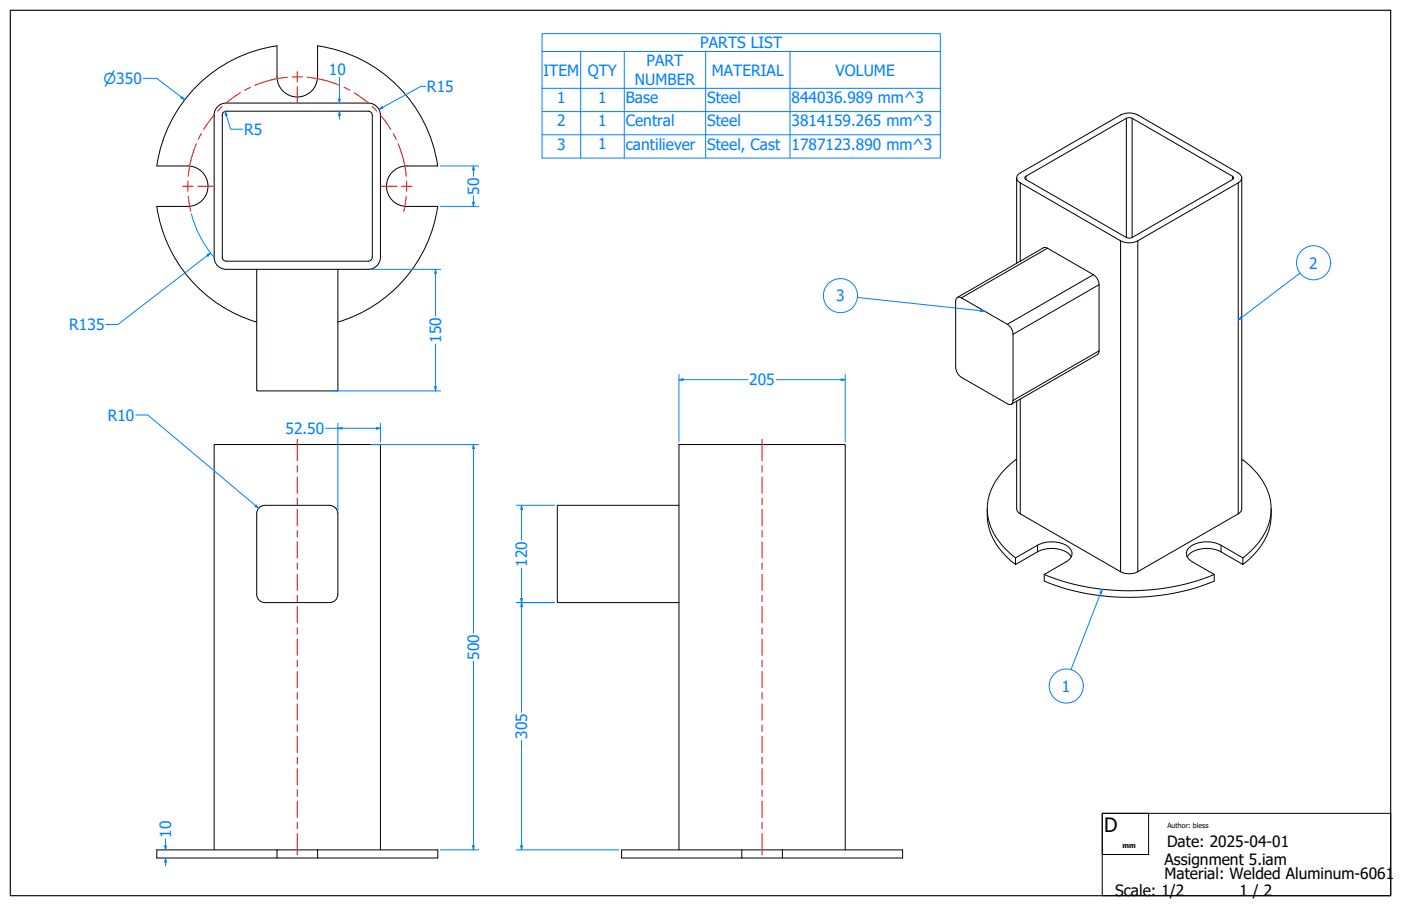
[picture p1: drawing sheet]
<svg xmlns="http://www.w3.org/2000/svg" width="864mm" height="559mm" viewBox="0 0 864 559" stroke-linecap="round" stroke-linejoin="round" font-family="sans-serif">
<!-- layer: Visible (ANSI) -->
<g fill="none" stroke="#000" stroke-width=".62">
<path d="M132 71v88a8 8 0 0 0 7 7M137 71v88l1 2h1M139 69h-1l-1 2M139 64a8 8 0 0 0-7 7M140 69h87l2 1v1M140 64h87a8 8 0 0 1 8 7M229 71v88v1l-2 1h-87M235 71v88a8 8 0 0 1-8 7h-87M627 110v52M628 108l63-37a12 12 0 0 1 10 0l62 36a3 3 0 0 1 2 3 3 3 0 0 1-2 3l-62 36a12 12 0 0 1-10 0l-62-36a3 3 0 0 1-1-5zM632 109l62-36h3l63 36v1v1l-62 35-2 1-2-1-62-35v-1zM765 110v205l-2 2-62 36a12 12 0 0 1-10 0l-62-36-2-2v-68"/>
<path d="M158 166v75h50v-75M158 199a87 87 0 0 1-61-72h19a12 12 0 0 0 12-12 12 12 0 0 0-12-13h-19a87 87 0 0 1 74-74v19a12 12 0 0 0 12 13 12 12 0 0 0 13-13v-19a88 88 0 0 1 74 74h-19a12 12 0 0 0-13 13 12 12 0 0 0 13 12h19a88 88 0 0 1-62 72M590 184l1-1 2 1 28 16a8 8 0 0 1 3 6v41a2.1 2.1 0 0 1-1 2 2.1 2.1 0 0 1-2 0l-28-16a8 8 0 0 1-4-6v-41zM590 183l54-30h2l28 16a8 8 0 0 1 3 7v40v2l-54 31M627 284h-1a38 38 0 0 0-17 33 41 41 0 0 0 17 27M765 284h1a38 38 0 0 1 17 33 41 41 0 0 1-17 27M158 317v50M163 312a5 5 0 0 0-5 5M163 312h40M203 312a5 5 0 0 1 5 5M208 317v50M419 312h-75v60h75"/>
<path d="M609 314a38 38 0 0 0 17 34M784 314a38 38 0 0 1-18 34M644 354a142 142 0 0 0 104 0M660 343a16 16 0 0 0-18-4l-16 9M732 343a16 16 0 0 1 18-4l16 9v-4M766 344l-13-8a18 18 0 0 0-21 3 5 5 0 0 0 3 8l13 7v4a142 142 0 0 1-104 0v-4l13-7a5 5 0 0 0 4-6 5 5 0 0 0-4-5 20 20 0 0 0-17 0l-14 8v4M158 367a5 5 0 0 0 5 5h40a5 5 0 0 0 5-5M132 524v-250h103v250M171 524h25v5h-25zM171 524h-74v5h74M196 524h74v5h-74M419 524v-250h102v250"/>
<path d="M457 524h99v5h-99zM457 524h-74v5h74M482 524v5"/>
</g>
<!-- layer: Visible Narrow (ANSI) -->
<g fill="none" stroke="#000" stroke-width=".62">
<path d="M694 73v73M698 73v73M629 113v48M632 109v2M760 109v2M763 113v204M646 153l-53 31M691 149v204M701 149v204M674 169l-53 31M677 176l-53 30M677 216l-53 31"/>
<path d="M629 246v71M640 336v4M753 336v4"/>
</g>
<!-- layer: Symbol (ANSI) -->
<path d="M334 32v-11h246v11M334 32h246v22M334 32v65h246v-43M358 32v65M385 32v65M435 32v65M487 32v65M334 54h246M334 69h246M334 83h246" fill="none" stroke="#0080ff" stroke-width=".62"/>
<!-- layer: Border (ANSI) -->
<path d="M6 6h851v546h-851z" fill="none" stroke="#000" stroke-width=".7"/>
<!-- layer: Title (ANSI) -->
<path d="M679 502h29v25h-29zM679 502h178v50h-178z" fill="none" stroke="#000" stroke-width=".62"/>
<!-- layer: Dimension (ANSI) -->
<path d="M236 66l-2 2" fill="none" stroke="#0080ff" stroke-width=".62"/>
<path d="M234 68l2-2v1z" fill="#0080ff"/>
<path d="M262 53h-3l-23 13M209 61v3M234 68l2-2v1z" fill="none" stroke="#0080ff" stroke-width=".62"/>
<path d="M209 61h1l-1 3z" fill="#0080ff"/>
<path d="M209 61h1l-1 3zM209 69v2" fill="none" stroke="#0080ff" stroke-width=".62"/>
<path d="M209 69l1 2h-1z" fill="#0080ff"/>
<path d="M209 47v14M139 69l1 2M209 69l1 2h-1zM209 71v3" fill="none" stroke="#0080ff" stroke-width=".62"/>
<path d="M139 69l1 2h-1z" fill="#0080ff"/>
<path d="M112 60l2 2M139 69l1 2h-1zM140 71l2 9h8" fill="none" stroke="#0080ff" stroke-width=".62"/>
<path d="M112 60l2 2-2-2z" fill="#0080ff"/>
<path d="M88 48h9l15 12M112 60l2 2-2-2zM268 166v3" fill="none" stroke="#0080ff" stroke-width=".62"/>
<!-- layer: Center Mark (ANSI) -->
<path d="M183 44v7M183 54v9M113 115h6M122 115h9M235 115h10M248 115h6" fill="none" stroke="#f00" stroke-width=".62"/>
<!-- layer: Centerline (ANSI) -->
<g fill="none" stroke="#f00" stroke-width=".62">
<path d="M148 57l-9 7M154 54l-3 2M177 48l-10 1-10 4M180 47h6M189 48l11 1 9 4M212 54l4 2M218 57l9 7M132 71l-6 9M137 66l-3 3M230 66l2 3M234 71l7 9M121 89l-3 9-2 11"/>
<path d="M124 82l-2 4M242 82l2 4M245 89l4 9 1 11M116 112v6M251 112v6M116 121l2 9M250 121l-1 9"/>
</g>
<!-- layer: Dimension (ANSI) -->
<path d="M268 166l1 3h-1z" fill="#0080ff"/>
<path d="M268 166l1 3h-1zM268 239v2" fill="none" stroke="#0080ff" stroke-width=".62"/>
<path d="M268 239h1l-1 2z" fill="#0080ff"/>
<path d="M229 166h43M268 169v26M268 212v27M268 239h1l-1 2zM205 241h67M208 264h3" fill="none" stroke="#0080ff" stroke-width=".62"/>
<path d="M208 264h3v1z" fill="#0080ff"/>
<path d="M208 264h3v1zM232 264h3" fill="none" stroke="#0080ff" stroke-width=".62"/>
<path d="M232 264h3l-3 1z" fill="#0080ff"/>
<path d="M201 264h7M208 261v54M211 264h21M232 264h3l-3 1zM235 261v12M158 312l1 1" fill="none" stroke="#0080ff" stroke-width=".62"/>
<path d="M158 311l1 2-2-1z" fill="#0080ff"/>
<path d="M84 256h7l67 56M292 274v3M158 311l1 2-2-1z" fill="none" stroke="#0080ff" stroke-width=".62"/>
<path d="M292 274v3h-1z" fill="#0080ff"/>
<path d="M292 274v3h-1zM292 522v2" fill="none" stroke="#0080ff" stroke-width=".62"/>
<path d="M291 522h1v2z" fill="#0080ff"/>
<path d="M229 274h66M292 277v114M292 408v114M102 522v2M271 524h24M291 522h1v2z" fill="none" stroke="#0080ff" stroke-width=".62"/>
<path d="M102 522h1l-1 2z" fill="#0080ff"/>
<path d="M102 522h1l-1 2zM102 529v3" fill="none" stroke="#0080ff" stroke-width=".62"/>
<path d="M102 529l1 3h-1z" fill="#0080ff"/>
<path d="M102 517v5M102 529l1 3h-1zM102 532v2M322 522v2" fill="none" stroke="#0080ff" stroke-width=".62"/>
<path d="M321 522h1v2z" fill="#0080ff"/>
<path d="M322 372v2M321 522h1v2z" fill="none" stroke="#0080ff" stroke-width=".62"/>
<path d="M322 372v2h-1z" fill="#0080ff"/>
<path d="M322 312v2M318 372h24M322 372v2h-1zM322 374v65M322 457v65M318 524h64" fill="none" stroke="#0080ff" stroke-width=".62"/>
<path d="M322 312v2h-1z" fill="#0080ff"/>
<path d="M322 312v2h-1zM322 369v3" fill="none" stroke="#0080ff" stroke-width=".62"/>
<path d="M321 369h1v3z" fill="#0080ff"/>
<path d="M519 234h2M318 312h24M322 314v19M322 350v19M318 372h24M321 369h1v3z" fill="none" stroke="#0080ff" stroke-width=".62"/>
<path d="M519 234h2l-2 1z" fill="#0080ff"/>
<path d="M419 234h2M519 234h2l-2 1z" fill="none" stroke="#0080ff" stroke-width=".62"/>
<path d="M419 234h2v1z" fill="#0080ff"/>
<path d="M292 102v3M419 234h2v1zM419 231v42M421 234h40M478 234h41M521 231v42" fill="none" stroke="#0080ff" stroke-width=".62"/>
<path d="M292 102v3h-1z" fill="#0080ff"/>
<path d="M292 102v3h-1zM292 125v2" fill="none" stroke="#0080ff" stroke-width=".62"/>
<path d="M291 125h1v2z" fill="#0080ff"/>
<path d="M271 102h24M292 105v4M271 127h24M291 125h1v2zM292 121v4M130 156l-2 2" fill="none" stroke="#0080ff" stroke-width=".62"/>
<path d="M128 157l2-1-2 2z" fill="#0080ff"/>
<path d="M118 132a67 67 0 0 0 14 27M128 157l2-1-2 2zM128 158l-55 42h-8" fill="none" stroke="#0080ff" stroke-width=".62"/>
<!-- layer: Symbol (ANSI) -->
<path d="M679 363l-1 3" fill="none" stroke="#0080ff" stroke-width=".62"/>
<path d="M679 363v3h-1z" fill="#0080ff"/>
<g fill="none" stroke="#0080ff" stroke-width=".62">
<path d="M765 196l-2 1M678 366l-18 47M679 363v3h-1z"/>
<circle cx="657" cy="423" r="11"/>
</g>
<path d="M765 196h1l-3 1z" fill="#0080ff"/>
<g fill="none" stroke="#0080ff" stroke-width=".62">
<path d="M801 168l-36 28M604 192h3M765 196h1l-3 1z"/>
<circle cx="810" cy="162" r="11"/>
</g>
<path d="M604 191l3 1h-3z" fill="#0080ff"/>
<g fill="none" stroke="#0080ff" stroke-width=".62">
<path d="M528 183l76 9M604 191l3 1h-3z"/>
<circle cx="518" cy="182" r="11"/>
</g>
<!-- layer: Centerline (ANSI) -->
<g fill="none" stroke="#f00" stroke-width=".62">
<path d="M183 271v13M470 271v13M183 287v4M183 294v10M470 287v4M470 294v10M183 307v4M183 314v10M470 307v4M470 314v10M183 327v4M183 334v10"/>
<path d="M470 327v4M470 334v10M183 347v4M183 354v10M470 347v4M470 354v10M183 367v4M183 374v10M470 367v4M470 374v10M183 387v4M183 394v10"/>
<path d="M470 387v4M470 394v10M183 407v4M183 414v10M470 407v4M470 414v10M183 427v4M183 434v10M470 427v4M470 434v10M183 447v4M183 454v10"/>
<path d="M470 447v4M470 454v10M183 467v4M183 474v10M470 467v4M470 474v10M183 487v4M183 494v10M470 487v4M470 494v10M183 507v4M183 514v13"/>
<path d="M470 507v4M470 514v13"/>
</g>
<text font-size="12.2" x="681" y="513">D</text>
<g font-size="9.6" fill="#0080ff">
<text x="432" y="30">PARTS LIST</text>
<text x="399" y="41">PART</text>
<text x="203" y="47">10</text>
<text x="335" y="47">ITEM</text>
<text x="362" y="47">QTY</text>
<text x="439" y="47">MATERIAL</text>
<text x="515" y="47">VOLUME</text>
<text x="391" y="52">NUMBER</text>
<text x="263" y="57">R15</text>
<text x="343" y="64">1</text>
<text x="369" y="64">1</text>
<text x="386" y="64">Base</text>
<text x="436" y="64">Steel</text>
<text x="488" y="64">844036.989 mm^3</text>
<text x="343" y="78">2</text>
<text x="369" y="78">1</text>
<text x="386" y="78">Central</text>
<text x="436" y="78">Steel</text>
<text x="488" y="78">3814159.265 mm^3</text>
<text x="150" y="83">R5</text>
<text x="343" y="92">3</text>
<text x="369" y="92">1</text>
<text x="386" y="92">cantiliever</text>
<text x="436" y="92">Steel, Cast</text>
<text x="488" y="92">1787123.890 mm^3</text>
<text x="295" y="120" transform="rotate(-90 295 120)">50</text>
<text x="807" y="166">2</text>
<text x="515" y="186">3</text>
<text x="43" y="204">R135</text>
<text x="272" y="211" transform="rotate(-90 272 211)">150</text>
<text x="462" y="238">205</text>
<text x="66" y="259">R10</text>
<text x="176" y="268">52.50</text>
<text x="325" y="350" transform="rotate(-90 325 350)">120</text>
<text x="295" y="407" transform="rotate(-90 295 407)">500</text>
<text x="655" y="427">1</text>
<text x="325" y="456" transform="rotate(-90 325 456)">305</text>
<text x="106" y="517" transform="rotate(-90 106 517)">10</text>
</g>
<g font-size="9.6">
<text x="719" y="523">Date: 2025-04-01</text>
<text x="718" y="533">Assignment 5.iam</text>
<text x="718" y="542">Material: Welded Aluminum-6061</text>
<text x="687" y="553">Scale: 1/2</text>
<text x="764" y="552">1 / 2</text>
</g>
<text font-size="9.1" fill="#0080ff" x="64" y="52">⌀350</text>
<g font-size="4.3">
<text x="720" y="511">Author: bless</text>
<text x="692" y="523">mm</text>
</g>
</svg>
